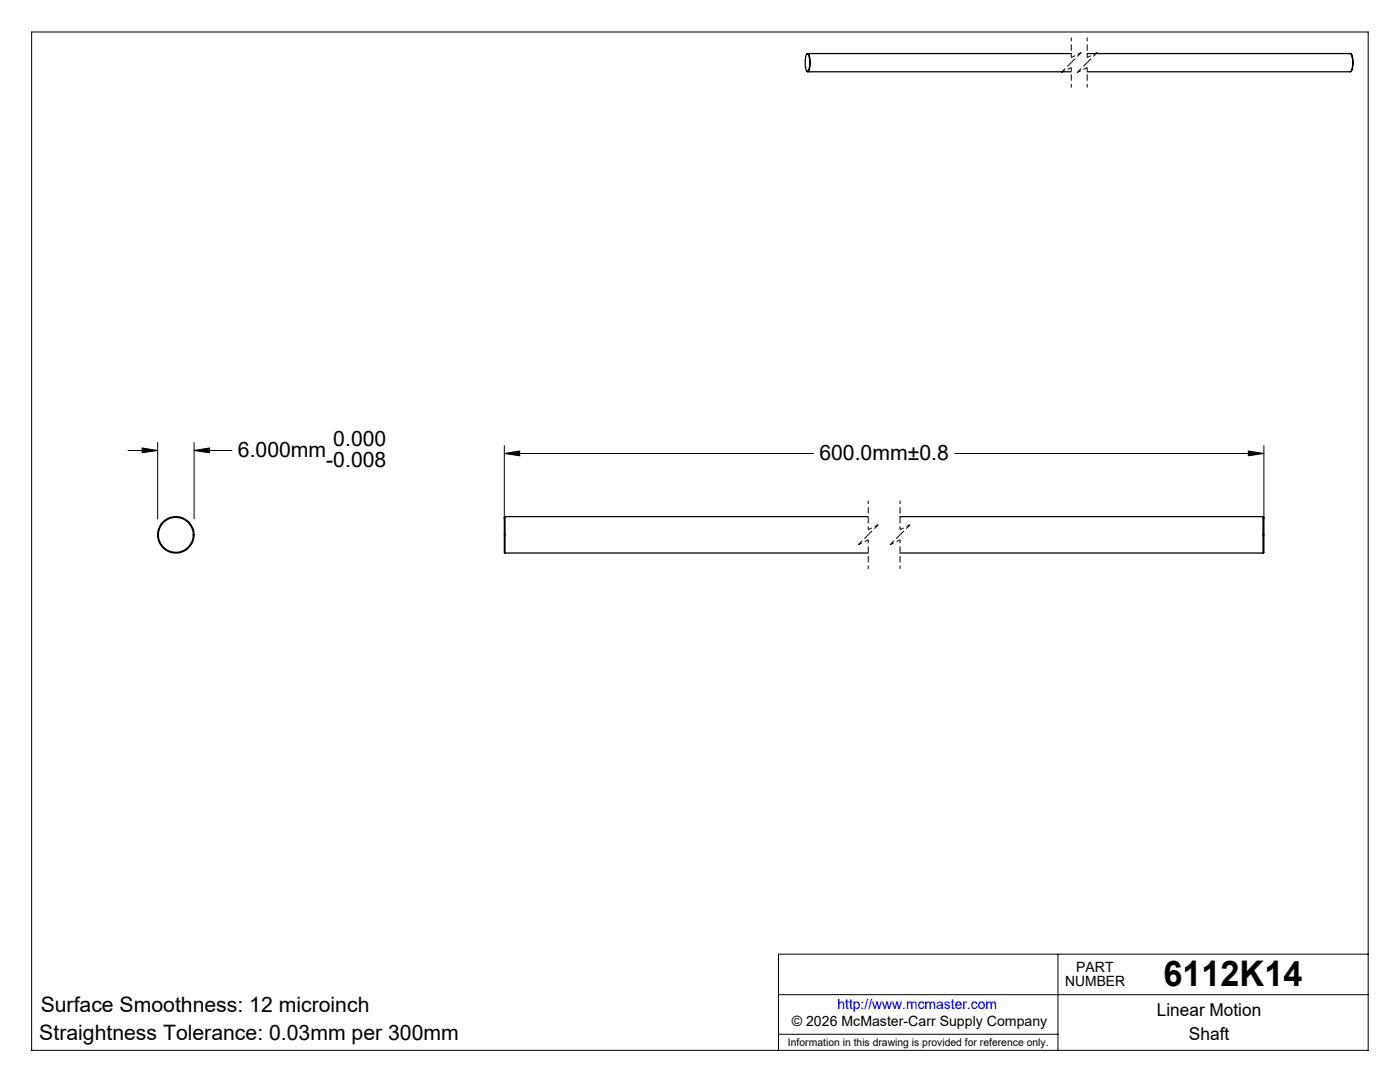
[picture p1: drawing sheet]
<svg xmlns="http://www.w3.org/2000/svg" width="279mm" height="216mm" viewBox="0 0 279 216" stroke-linecap="round" stroke-linejoin="round" font-family="sans-serif">
<g fill="none" stroke="#000" stroke-width=".2">
<path d="M6.3 6.4h266.7v203.2h-266.7zM25.5 89.9h6M28.4 89.4l3.1 .5-3.1 .4zM31.5 88.3v15.2M38.7 89.9l3.1-.5v.9zM38.7 88.3v15.2M38.7 89.9h7.6M100.6 90.5l3.1-.5v.9zM100.6 88.9v14.6M100.6 90.5h61.7M190.5 90.5h61.7M249.1 90l3.1 .5-3.1 .4z"/>
<path d="M252.2 88.9v14.6M155.4 198.5h117.6M211.1 190.4v19.2M273 190.4h-117.6v19.2M155.4 206.4h55.7"/>
</g>
<g fill="none" stroke="#000" stroke-width=".25">
<path d="M161 10.8l.2-.1a4 4 0 0 1 .2 3.6h-.3l-.1-.1M161 10.8h.1a1.77 1.77 0 0 1 .5 1.9l-.2 1.3a.29 .29 0 0 1-.4 .2 .29 .29 0 0 1-.2-.4l-.1-.7a3.7 3.7 0 0 1 .3-2.3zM161.2 10.7h52.6M161.2 14.3h52.6M217 10.7h52.5a2.91 2.91 0 0 1 .4 2.3l-.1 .8-.3 .5h-52.5M269.6 10.8a4.1 4.1 0 0 1 0 3.5M100.8 103.1v7.2M100.8 103.1l-.2 .1v7l.2 .1M100.8 103.1h72.4M100.8 110.3h72.4M179.6 103.1h72.5M179.6 110.3h72.5"/>
<path d="M252.1 103.1v7.2M252.1 103.1l.1 .1v7l-.1 .1"/>
<circle cx="35.1" cy="106.7" r="3.5"/>
<circle cx="35.1" cy="106.7" r="3.6"/>
</g>
<path d="M173.3 99.9v5.8M179.6 99.9v5.8M173.3 107.7v5.8M179.6 107.7v5.8" fill="none" stroke="#000" stroke-width=".2" stroke-dasharray="1.3 .6" stroke-dashoffset=".6" stroke-linecap="butt"/>
<path d="M211.8 14.5l2-1M213.8 7.5v4M213.8 11.5l2-1M213.8 13.5v4M215 14.5l2-1M217 7.5v4M217 11.5l2-1M217 13.5v4M171.3 108.7l2-1M173.3 105.7l2-1M177.6 108.7l2-1M179.6 105.7l2-1" fill="none" stroke="#000" stroke-width=".2" stroke-dasharray="1.3 .6" stroke-dashoffset=".5" stroke-linecap="butt"/>
<path d="M213.8 12.5l-2 2M215.8 10.5l-2 2M217 12.5l-2 2M219 10.5l-2 2M173.3 106.7l-2 2M175.3 104.7l-2 2M179.6 106.7l-2 2M181.6 104.7l-2 2" fill="none" stroke="#000" stroke-width=".2" stroke-dasharray="1.3 .6" stroke-dashoffset=".2" stroke-linecap="butt"/>
<path d="M28.4 89.4l3.1 .5-3.1 .4zM38.7 89.9l3.1-.5v.9zM249.1 90l3.1 .5-3.1 .4zM100.6 90.5l3.1-.5v.9z" fill="#000"/>
<text font-size="7.1" x="232.2" y="196.8">6112K14</text>
<g font-size="4.2">
<text x="66.5" y="88.9">0.000</text>
<text x="47.5" y="91.2">6.000mm</text>
<text x="65.1" y="93.1">-0.008</text>
<text x="163.5" y="91.9">600.0mm±0.8</text>
<text x="8.1" y="202">Surface Smoothness: 12 microinch</text>
<text x="7.8" y="207.5">Straightness Tolerance: 0.03mm per 300mm</text>
</g>
<g font-size="3.5">
<text x="230.9" y="202.8">Linear Motion</text>
<text x="237.3" y="207.5">Shaft</text>
</g>
<g font-size="2.8">
<text x="212.6" y="196.8">NUMBER</text>
<text x="214.8" y="194">PART</text>
<text x="158" y="204.8">© 2026 McMaster-Carr Supply Company</text>
</g>
<text font-size="2.8" fill="#00f" x="167.1" y="201.4">http://www.mcmaster.com</text>
<text font-size="2.1" x="157.3" y="208.6">Information in this drawing is provided for reference only.</text>
</svg>
